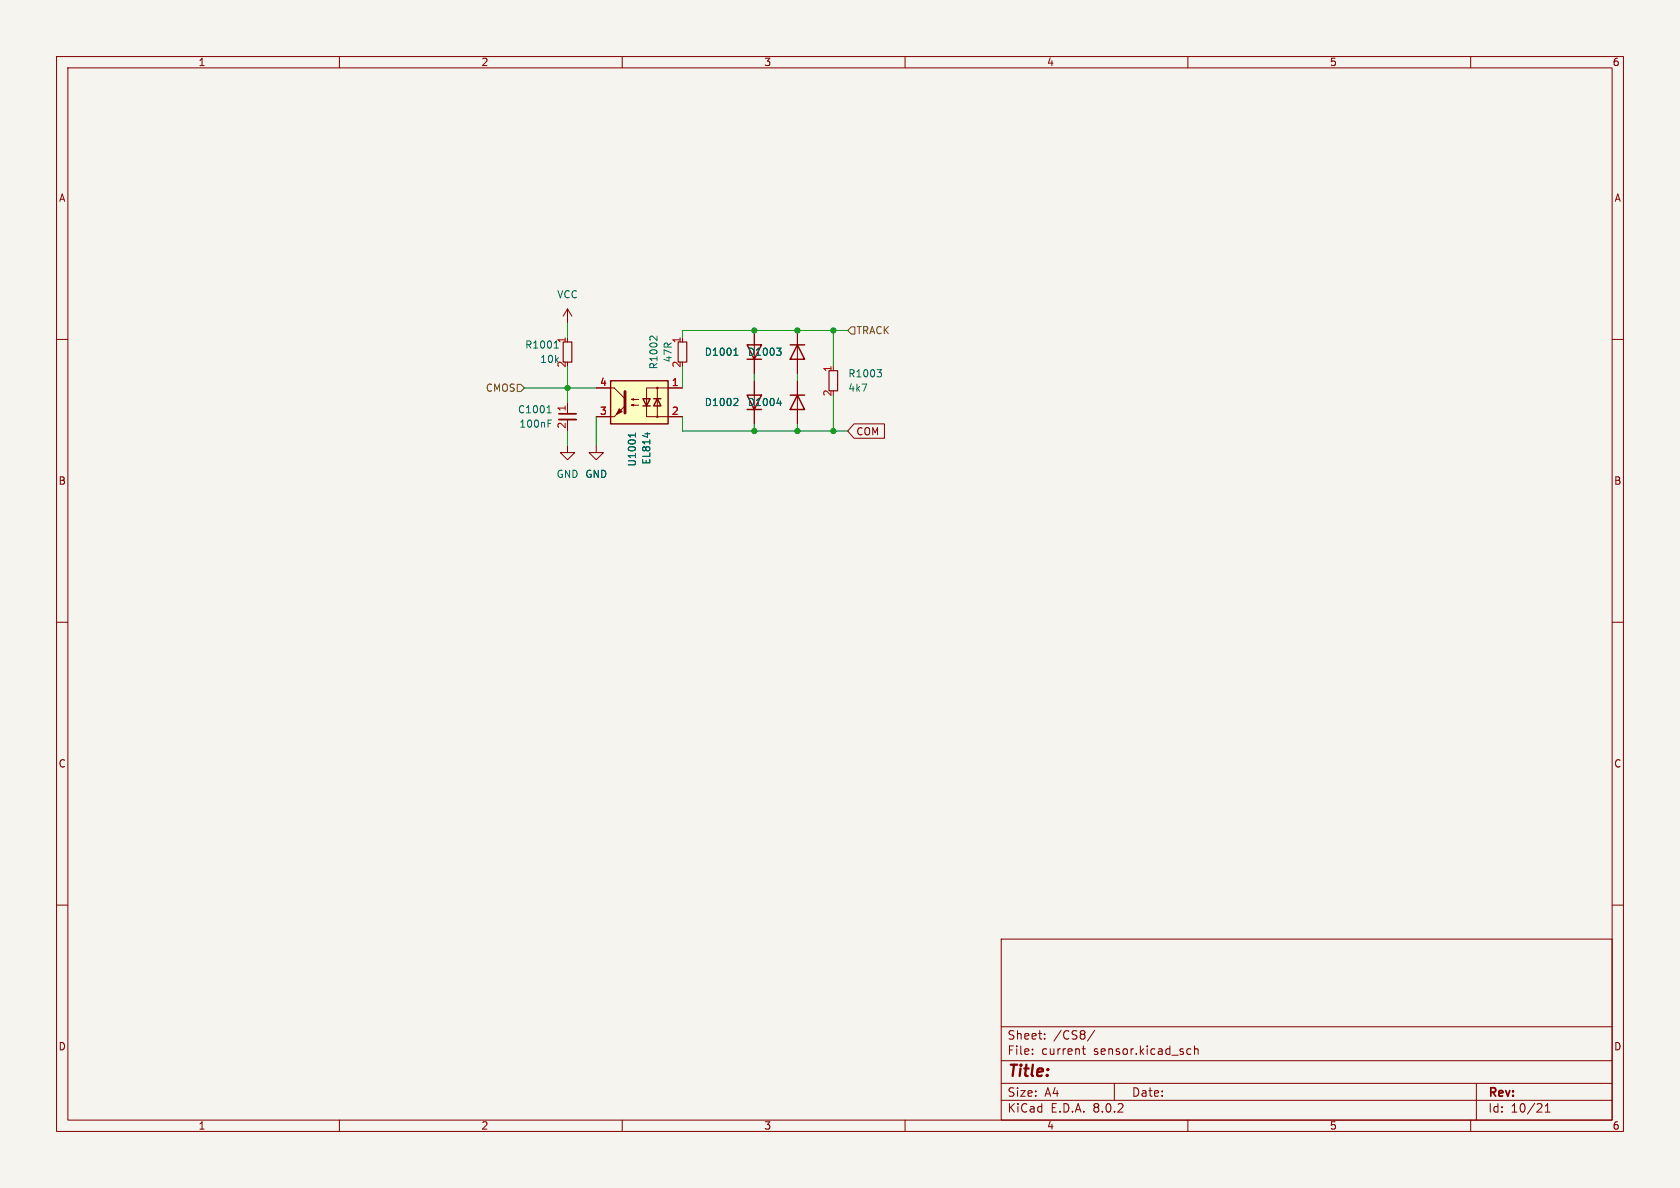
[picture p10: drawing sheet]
<svg xmlns="http://www.w3.org/2000/svg" width="297mm" height="210mm" viewBox="0 0 297 210" stroke-linecap="round" stroke-linejoin="round" font-family="sans-serif">
<path d="M0 0h297v210h-297z" fill="#f5f4ef" stroke="#f5f4ef" stroke-width=".18"/>
<g fill="none" stroke="#840000" stroke-width=".18">
<path d="M10 10h277v190h-277zM12 12h273v186h-273zM60 10v2M110 10v2M160 10v2M210 10v2M260 10v2M10 60h2M141 58.4v7.6M285 60h2M100.3 78.7v1.3h-1.2l1.2 1.3 1.3-1.3h-1.3M100.3 71.1v2.1"/>
<path d="M100.3 74.2v2M141 67.3v7.6M10 110h2M285 110h2M10 160h2M285 160h2M177 166h108v32h-108zM60 198v2M110 198v2M160 198v2M177 194.5h108M177 191.5h108"/>
<path d="M177 187.5h108M177 181.5h108M182.5 186.3v.1M182.5 185.5v.1M184.7 183.6v.1M184.7 182.8v.1M191.3 185.4h.6M191.5 184.9v1.3l.4 .2M193.5 182.1l-1.3 2M197 191.5v3M210 198v2M210.1 185.4l.4 .1"/>
<path d="M210.5 186.3l-.4 .1M211.2 185.5l.2-.1 .3 .1 .1 .9M211.2 184.9v1.5M260 198v2M261 191.5v6.5M273.2 196.6h.8M273.2 195.5l.4-.4v1.5"/>
</g>
<path d="M99.6 60.5h1.5v3.5h-1.5z" fill="none" stroke="#840000" stroke-width=".2"/>
<path d="M96.7 73h.7M96.8 72l.3-.3v1.3M96.9 74.9h.4M96.9 74.2h.6M98 61.5h.7M98.2 60.5l-.1 .1M98.3 60.3v1.2M137.3 61.5h.8l-.4 .5M137.4 71.3h.7M137.8 62l.3 .3v.3l-.3 .2M138 70.9v.8" fill="none" stroke="#006464" stroke-width=".18"/>
<path d="M139.7 69.9h2.5M139.7 61h2.5M141 69.9l1.2 2.5h-2.5zM141 61l1.2 2.5h-2.5z" fill="none" stroke="#840000" stroke-width=".25"/>
<path d="M98.8 74.2h3.1" fill="none" stroke="#840000" stroke-width=".33"/>
<path d="M98.8 73.2h3.1" fill="none" stroke="#840000" stroke-width=".3"/>
<path d="M107.9 67.3h10.2v7.6h-10.2z" fill="#ffffc2"/>
<path d="M107.9 67.3h10.2v7.6h-10.2zM113.7 70.5h1.2l-.6 1.3zM113.7 71.8h1.2M115.6 70.5h1.2M116.2 70.5l.6 1.3h-1.2zM132.1 61h2.5l-1.3 2.5zM132.1 69.9h2.5l-1.3 2.5z" fill="none" stroke="#840000" stroke-width=".25"/>
<g fill="none" stroke="#840000" stroke-width=".18">
<path d="M100.3 54.6l.8 1.3M100.3 54.6v2.6M100.3 54.6l-.7 1.3M133.3 58.4v7.6M141 58.4v2.6M105.4 78.7v1.3h-1.3l1.3 1.3 1.3-1.3h-1.3M105.4 68.6h3.2l1.9 1.9M105.4 73.7h3.2M111.6 71.6l.4-.1v.3l-.4-.2h1.3M111.6 70.6l.4-.1v.2l-.4-.1h1.3M116.2 68.6v5.1M120.6 68.6h-6.3v5.1h6.3"/>
<path d="M133.3 67.3v7.6M141 63.5v2.5M141 67.3v2.6M141 72.4v2.5M151 74.9h5.4v2.6h-5.4l-1.1-1.3z"/>
<circle cx="116.2" cy="73.7" r=".13"/>
<circle cx="116.2" cy="68.6" r=".13"/>
</g>
<g fill="#840000" stroke="#840000" stroke-width=".18">
<path d="M108.6 73.7l1.9-1.9z"/>
<path d="M109.5 72.3l.5 .5-1 .5z"/>
</g>
<path d="M110.5 69.2v3.8" fill="none" stroke="#840000" stroke-width=".51"/>
<g fill="none" stroke="#006464" stroke-width=".18">
<path d="M116.1 59.4v.8l-.7-.7-.3-.1-.2 .3M112.3 76.6v.7M112.3 76.9h-1.2l.3 .3M114.5 76.5v.8M129.7 62.8h.8M129.9 61.8l.2-.3v1.3M130.2 70.4l.3 .3-.1 .3-.7 .7h.8M137.3 61.5h.8l-.4 .5M137.4 71.3h.7M137.8 62l.3 .3v.3l-.3 .2M138 70.9v.8M155.1 65.3h.7l-.4 .5"/>
<path d="M155.6 65.8l.2 .3v.3l-.2 .2"/>
</g>
<path d="M119.9 60.5h1.5v3.5h-1.5zM146.6 65.5h1.5v3.6h-1.5z" fill="none" stroke="#840000" stroke-width=".2"/>
<path d="M150.5 57.8h.6v1.3h-.6l-.6-.7zM91.4 67.9h.7l.6 .7-.6 .6h-.7z" fill="none" stroke="#725600" stroke-width=".18"/>
<g fill="none" stroke="#009600" stroke-width=".18">
<path d="M100.3 57.2v2.5M147.3 58.4v6.4M149.9 58.4h-29.3v1.3M92.7 68.6h12.7M100.3 64.8v6.3M100.3 76.2v2.5M105.4 73.7v5M120.6 73.7v2.5h29.3M120.6 64.8v3.8M133.3 66v1.3M133.3 74.9v1.3M141 66v1.3"/>
<path d="M141 74.9v1.3M147.3 69.9v6.3"/>
</g>
<g fill="#009600" stroke="#009600" stroke-width=".18">
<circle cx="141" cy="76.2" r=".46"/>
<circle cx="100.3" cy="68.6" r=".46"/>
<circle cx="133.3" cy="58.4" r=".46"/>
<circle cx="141" cy="58.4" r=".46"/>
<circle cx="147.3" cy="58.4" r=".46"/>
<circle cx="147.3" cy="76.2" r=".46"/>
<circle cx="133.3" cy="76.2" r=".46"/>
</g>
<text font-size="2.8" fill="#840000" x="178" y="190.9">Title:</text>
<g font-size="2.1" fill="#840000">
<text x="178" y="184">Sheet:</text>
<text x="186.2" y="184">/CS8/</text>
<text x="178" y="186.7">File:</text>
<text x="184.1" y="186.7">current</text>
<text x="193.4" y="186.7">sensor.kicad_sch</text>
<text x="178" y="196.9">KiCad</text>
<text x="178" y="194.1">Size:</text>
<text x="184.7" y="194.1">A4</text>
<text x="185.7" y="196.9">E.D.A.</text>
<text x="193.3" y="196.9">8.0.2</text>
<text x="200" y="194.1">Date:</text>
<text x="263" y="194.3">Rev:</text>
<text x="263" y="196.9">Id:</text>
<text x="267.1" y="196.9">10/21</text>
</g>
<g font-size="1.8" fill="#840000">
<text x="35" y="11.9">1</text>
<text x="85" y="11.9">2</text>
<text x="135" y="11.9">3</text>
<text x="185" y="11.9">4</text>
<text x="235" y="11.9">5</text>
<text x="285" y="11.9">6</text>
<text x="10.3" y="35.9">A</text>
<text x="285.3" y="35.9">A</text>
<text x="151.3" y="77.2">COM</text>
<text x="10.3" y="85.9">B</text>
<text x="285.3" y="85.9">B</text>
<text x="10.3" y="135.9">C</text>
<text x="285.3" y="135.9">C</text>
<text x="10.3" y="185.9">D</text>
<text x="285.3" y="185.9">D</text>
<text x="35" y="199.9">1</text>
<text x="85" y="199.9">2</text>
<text x="135" y="199.9">3</text>
<text x="185" y="199.9">4</text>
<text x="235" y="199.9">5</text>
<text x="285" y="199.9">6</text>
</g>
<g font-size="1.8" fill="#006464">
<text x="98.4" y="52.9">VCC</text>
<text x="92.7" y="61.8">R1001</text>
<text x="95.4" y="64.4">10k</text>
<text x="100.1" y="65.1" transform="rotate(-90 100.1 65.1)">2</text>
<text x="100.1" y="60.8" transform="rotate(-90 100.1 60.8)">1</text>
<text x="116.4" y="65.4" transform="rotate(-90 116.4 65.4)">R1002</text>
<text x="119" y="64.2" transform="rotate(-90 119 64.2)">47R</text>
<text x="124.5" y="63.1">D1001</text>
<text x="132.1" y="63.1">D1003</text>
<text x="124.5" y="72">D1002</text>
<text x="132.1" y="72">D1004</text>
<text x="149.9" y="69.4">4k7</text>
<text x="149.9" y="66.9">R1003</text>
<text x="91.5" y="73.3">C1001</text>
<text x="91.7" y="75.8">100nF</text>
<text x="112.6" y="82.6" transform="rotate(-90 112.6 82.6)">U1001</text>
<text x="115.2" y="82.2" transform="rotate(-90 115.2 82.2)">EL814</text>
<text x="98.3" y="84.7">GND GND</text>
<text x="103.4" y="84.7">GND</text>
</g>
<g font-size="1.8" fill="#725600">
<text x="151.3" y="59.3">TRACK</text>
<text x="85.8" y="69.4">CMOS</text>
</g>
<g font-size="1.8" fill="#a90000">
<text x="120.4" y="65.1" transform="rotate(-90 120.4 65.1)">2</text>
<text x="120.4" y="60.8" transform="rotate(-90 120.4 60.8)">1</text>
<text x="147.1" y="65.9" transform="rotate(-90 147.1 65.9)">1</text>
<text x="106" y="68.3">4</text>
<text x="118.7" y="68.3">1</text>
<text x="147.1" y="70.2" transform="rotate(-90 147.1 70.2)">2</text>
<text x="100.1" y="75.9" transform="rotate(-90 100.1 75.9)">2</text>
<text x="100.1" y="72.8" transform="rotate(-90 100.1 72.8)">1</text>
<text x="106" y="73.4">3</text>
<text x="118.7" y="73.4">2</text>
</g>
</svg>
